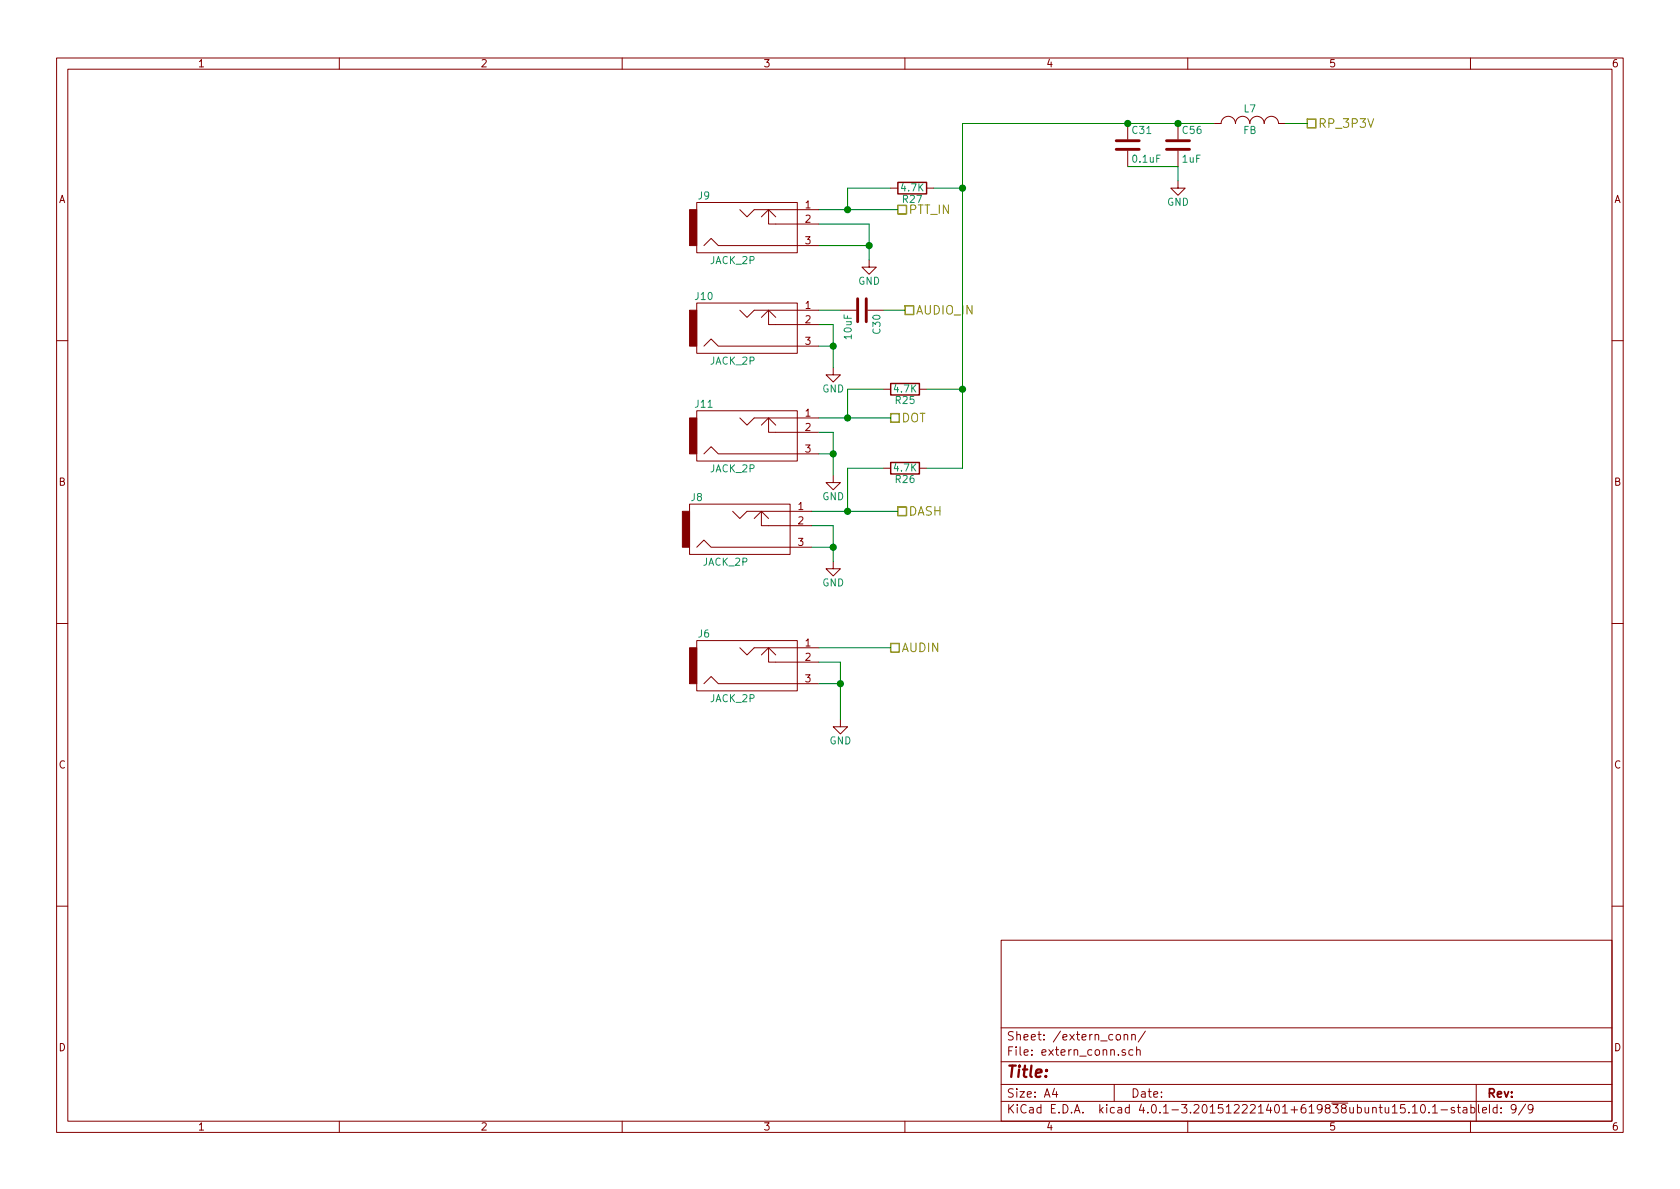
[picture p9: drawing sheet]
<svg xmlns="http://www.w3.org/2000/svg" width="297mm" height="210mm" viewBox="0 0 297 210" stroke-linecap="round" stroke-linejoin="round" font-family="sans-serif">
<g fill="none" stroke="#840000" stroke-width=".18">
<path d="M10 10.3h277v189.9h-277zM12 12.2h273v186.1h-273zM60 10.3v1.9M110 10.3v1.9M160 10.3v1.9M210 10.3v1.9M260 10.3v1.9M123.2 35.8h17.8v8.9h-17.8zM130.8 37.1l1.3 1.2 1.2-1.2h11.5M134.6 38.3l1.3-1.2 1.3 1.2M135.9 37.1v2.5h8.9M157.5 33.3h1.2"/>
<path d="M163.8 33.3h1.3M199.4 21.8v2.8M199.4 26.7v2.8M208.3 32v1.3h1.2l-1.2 1.2-1.3-1.2h1.3M208.3 21.8v2.8M208.3 26.7v2.8M214.6 21.8h1.3a1.27 1.27 0 0 1 1.3-1.2 1.27 1.27 0 0 1 1.2 1.2 1.27 1.27 0 0 1 1.3-1.2 1.27 1.27 0 0 1 1.3 1.2 1.27 1.27 0 0 1 1.2-1.2 1.27 1.27 0 0 1 1.3 1.2 1.27 1.27 0 0 1 1.3-1.2 1.27 1.27 0 0 1 1.3 1.2h1.2M123.2 53.6h17.8v8.9h-17.8zM124.5 43.4l1.2-1.2 1.3 1.2h17.8M130.8 54.9l1.3 1.2 1.2-1.2h11.5M134.6 56.1l1.3-1.2 1.3 1.2M135.9 54.9v2.5h8.9"/>
<path d="M148.6 54.9h2.8M153.4 54.9h2.8M153.7 46v1.2h1.2l-1.2 1.3-1.3-1.3h1.3M10 60.2h2M123.2 72.6h17.8v8.9h-17.8zM124.5 61.2l1.2-1.3 1.3 1.3h17.8M130.8 73.9l1.3 1.3 1.2-1.3h11.5M134.6 75.2l1.3-1.3 1.3 1.3M135.9 73.9v2.5h8.9M147.3 65v1.3h1.3l-1.3 1.3-1.3-1.3h1.3M156.2 68.8h1.3M162.6 68.8h1.2"/>
<path d="M285 60.2h2M121.9 89.1h17.8v8.9h-17.8zM123.2 96.8l1.3-1.3 1.2 1.3h17.8M124.5 80.3l1.2-1.3 1.3 1.3h17.8M129.5 90.4l1.3 1.3 1.3-1.3h11.4M133.3 91.7l1.3-1.3 1.3 1.3M134.6 90.4v2.6h8.9M147.3 99.3v1.3h1.3l-1.3 1.2-1.3-1.2h1.3M147.3 84.1v1.2h1.3l-1.3 1.3-1.3-1.3h1.3M156.2 82.8h1.3M162.6 82.8h1.2M10 110.3h2"/>
<path d="M123.2 113.3h17.8v8.9h-17.8zM130.8 114.5l1.3 1.3 1.2-1.3h11.5M134.6 115.8l1.3-1.3 1.3 1.3M135.9 114.5v2.6h8.9M285 110.3h2M124.5 120.9l1.2-1.3 1.3 1.3h17.8M148.6 127.2v1.3h1.3l-1.3 1.3-1.3-1.3h1.3M10 160.2h2M177 166.3h108v32h-108zM285 160.2h2M60 198.3v1.9M110 198.3v1.9"/>
<path d="M160 198.3v1.9M177 194.8h108M177 191.8h108M177 187.8h108M177 181.8h108M186.4 192.5l-.3 1h.9M186.8 193v1M197 191.8v3M197.4 183.1l.2-.2 .4 .2 .1 .5-.1 .2-.4 .1-.2-.1zM198.8 183.1l.2-.2 .3 .1 .1 .9M198.8 182.9v1M199 185.7a.37 .37 0 0 0-.6 .1l.1 .2 .5 .2v.1l-.2 .3-.4-.1"/>
<path d="M200.1 183.1l.2-.2 .4 .1v.9M200.1 182.9v1M200.3 185.7l-.4-.1-.3 .3 .1 .6 .2 .1 .4-.1M201 185.7l.2-.1 .3 .1 .1 .9M201 185.1v1.5M202.5 182.3l-1.3 2M210 198.3v1.9M246.2 195.8l.4-.5v1.5M246.2 196.8h.8M248.4 195.3h-.7l-.1 .7 .2-.1 .5 .1 .2 .2-.1 .5-.2 .1-.6-.1M249.1 196.7v.1M249.7 195.8l.5-.5v1.5"/>
<path d="M249.7 196.8h.9M251.3 195.5l.2-.2a.81 .81 0 0 1 .6 .6 .81 .81 0 0 1-.3 .8l-.1 .1a.79 .79 0 0 1-.4-1.3zM252.7 196.7v.1M253.3 195.8l.4-.5v1.5M253.3 196.8h.9M254.8 196.3h1.1M257.1 195.9a.37 .37 0 0 0-.5 .1v.3l.5 .1 .1 .1-.2 .3-.4-.1M257.7 195.8h.5M257.9 195.3v1.3l.3 .2M258.7 195.9h.6l.1 .9M259.4 196.2l-.5 .1-.3 .2 .3 .3 .5-.1M260 198.3v1.9"/>
<path d="M260.1 195.9l.4-.1 .3 .3-.1 .6h-.6M260.1 195.3v1.5M261 191.8v6.5M261.4 195.3v1.3l.2 .2M262.1 196.3l.7-.1v-.3l-.4-.1-.3 .2 .1 .7h.6M269.7 195.2l-1.2 2M271 196l-.2 .3h-.3l-.3-.3v-.4l.1-.2 .5-.1 .2 .2a1.19 1.19 0 0 1-.2 1.2l-.5 .1"/>
</g>
<path d="M158.7 36.3h1.6v1.5h-1.6zM231.1 21.1h1.6v1.5h-1.6zM160 54.1h1.5v1.5h-1.5zM157.5 73.1h1.5v1.6h-1.5zM158.7 89.7h1.6v1.5h-1.6zM157.5 113.8h1.5v1.5h-1.5z" fill="none" stroke="#848400" stroke-width=".25"/>
<path d="M197.4 26.4h4M197.4 24.9h4M206.2 26.4h4.1M206.2 24.9h4.1M151.6 52.8v4.1M153.2 52.8v4.1" fill="none" stroke="#840000" stroke-width=".51"/>
<g fill="none" stroke="#008400" stroke-width=".18">
<path d="M144.8 37.1h13.9M144.8 39.6h8.9v6.4M157.5 33.3h-7.6v3.8M165.1 33.3h5.1M199.4 29.5h8.9v2.5M214.6 21.8h-44.4v61h-6.4M227.3 21.8h3.8M144.8 54.9h3.8M144.8 57.4h2.5v7.6M144.8 43.4h8.9M156.2 54.9h3.8M144.8 73.9h12.7"/>
<path d="M144.8 76.4h2.5v7.7M144.8 61.2h2.5M156.2 68.8h-6.3v5.1M163.8 68.8h6.4M143.5 90.4h15.2M143.5 93h3.8v6.3M143.5 96.8h3.8M144.8 80.3h2.5M156.2 82.8h-6.3v7.6M144.8 117.1h3.8v10.1M144.8 114.5h12.7M144.8 120.9h3.8"/>
</g>
<g fill="#008400" stroke="#008400" stroke-width=".25">
<circle cx="208.3" cy="21.8" r=".51"/>
<circle cx="149.9" cy="90.4" r=".51"/>
<circle cx="149.9" cy="73.9" r=".51"/>
<circle cx="149.9" cy="37.1" r=".51"/>
<circle cx="199.4" cy="21.8" r=".51"/>
<circle cx="170.2" cy="33.3" r=".51"/>
<circle cx="170.2" cy="68.8" r=".51"/>
<circle cx="153.7" cy="43.4" r=".51"/>
<circle cx="147.3" cy="61.2" r=".51"/>
<circle cx="147.3" cy="80.3" r=".51"/>
<circle cx="147.3" cy="96.8" r=".51"/>
<circle cx="148.6" cy="120.9" r=".51"/>
</g>
<path d="M158.7 32.3h5.1v2h-5.1zM157.5 67.8h5.1v2h-5.1zM157.5 81.8h5.1v2h-5.1z" fill="none" stroke="#840000" stroke-width=".25"/>
<g fill="#840000" stroke="#840000" stroke-width=".18">
<path d="M121.9 37.1h1.3v6.3h-1.3z"/>
<path d="M121.9 54.9h1.3v6.3h-1.3z"/>
<path d="M121.9 73.9h1.3v6.4h-1.3z"/>
<path d="M120.6 90.4h1.3v6.4h-1.3z"/>
<path d="M121.9 114.5h1.3v6.4h-1.3z"/>
</g>
<text font-size="2.8" fill="#840000" x="178" y="190.5">Title:</text>
<g font-size="2.1" fill="#848400">
<text x="233.1" y="22.6">RP_3P3V</text>
<text x="160.7" y="37.8">PTT_IN</text>
<text x="162" y="55.6">AUDIO_IN</text>
<text x="159.4" y="74.7">DOT</text>
<text x="160.7" y="91.2">DASH</text>
<text x="159.4" y="115.3">AUDIN</text>
</g>
<g font-size="2.1" fill="#840000">
<text x="178" y="184">Sheet: /extern_conn/</text>
<text x="178" y="186.7">File: extern_conn.sch</text>
<text x="178" y="196.9">KiCad E.D.A. kicad 4.0.1-3.201512221401+619838ubuntu15.10.1-stable</text>
<text x="178" y="194.1">Size: A4</text>
<text x="200" y="194.1">Date:</text>
<text x="263" y="194.1">Rev:</text>
<text x="263" y="196.9">Id: 9/9</text>
</g>
<g font-size="1.8" fill="#840000">
<text x="35" y="11.9">1</text>
<text x="85" y="11.9">2</text>
<text x="135" y="11.9">3</text>
<text x="185" y="11.9">4</text>
<text x="235" y="11.9">5</text>
<text x="285" y="11.9">6</text>
<text x="10.4" y="35.9">A</text>
<text x="285.4" y="35.9">A</text>
<text x="142.4" y="36.8">1</text>
<text x="142.4" y="39.4">2</text>
<text x="142.4" y="43.2">3</text>
<text x="142.4" y="54.6">1</text>
<text x="142.4" y="57.1">2</text>
<text x="142.4" y="61">3</text>
<text x="142.4" y="73.7">1</text>
<text x="142.4" y="76.2">2</text>
<text x="142.4" y="80">3</text>
<text x="10.4" y="85.9">B</text>
<text x="285.4" y="85.9">B</text>
<text x="141.1" y="90.2">1</text>
<text x="141.1" y="92.7">2</text>
<text x="141.1" y="96.5">3</text>
<text x="142.4" y="114.3">1</text>
<text x="142.4" y="116.8">2</text>
<text x="142.4" y="120.6">3</text>
<text x="10.4" y="135.9">C</text>
<text x="285.4" y="135.9">C</text>
<text x="10.4" y="185.9">D</text>
<text x="285.4" y="185.9">D</text>
<text x="35" y="199.9">1</text>
<text x="85" y="199.9">2</text>
<text x="135" y="199.9">3</text>
<text x="185" y="199.9">4</text>
<text x="235" y="199.9">5</text>
<text x="285" y="199.9">6</text>
</g>
<g font-size="1.8" fill="#008484">
<text x="200.3" y="23.7">C31</text>
<text x="209.1" y="23.7">C56</text>
<text x="219.8" y="23.7">FB</text>
<text x="220" y="19.9">L7</text>
<text x="200.4" y="28.7">0.1uF</text>
<text x="209.1" y="28.7">1uF</text>
<text x="123.5" y="35.2">J9</text>
<text x="159.4" y="33.8">4.7K</text>
<text x="159.7" y="35.9">R27</text>
<text x="206.3" y="36.4">GND</text>
<text x="125.6" y="46.7">JACK_2P</text>
<text x="123" y="53">J10</text>
<text x="151.7" y="50.3">GND</text>
<text x="150.6" y="59.9" transform="rotate(-90 150.6 59.9)">10uF</text>
<text x="155.7" y="59" transform="rotate(-90 155.7 59)">C30</text>
<text x="125.6" y="64.5">JACK_2P</text>
<text x="145.4" y="69.4">GND</text>
<text x="158.2" y="69.4">4.7K</text>
<text x="158.4" y="71.4">R25</text>
<text x="123" y="72.1">J11</text>
<text x="125.6" y="83.5">JACK_2P</text>
<text x="158.2" y="83.4">4.7K</text>
<text x="122.2" y="88.6">J8</text>
<text x="145.4" y="88.4">GND</text>
<text x="158.4" y="85.4">R26</text>
<text x="124.3" y="100">JACK_2P</text>
<text x="145.4" y="103.7">GND</text>
<text x="123.5" y="112.7">J6</text>
<text x="125.6" y="124.1">JACK_2P</text>
<text x="146.6" y="131.6">GND</text>
</g>
</svg>
